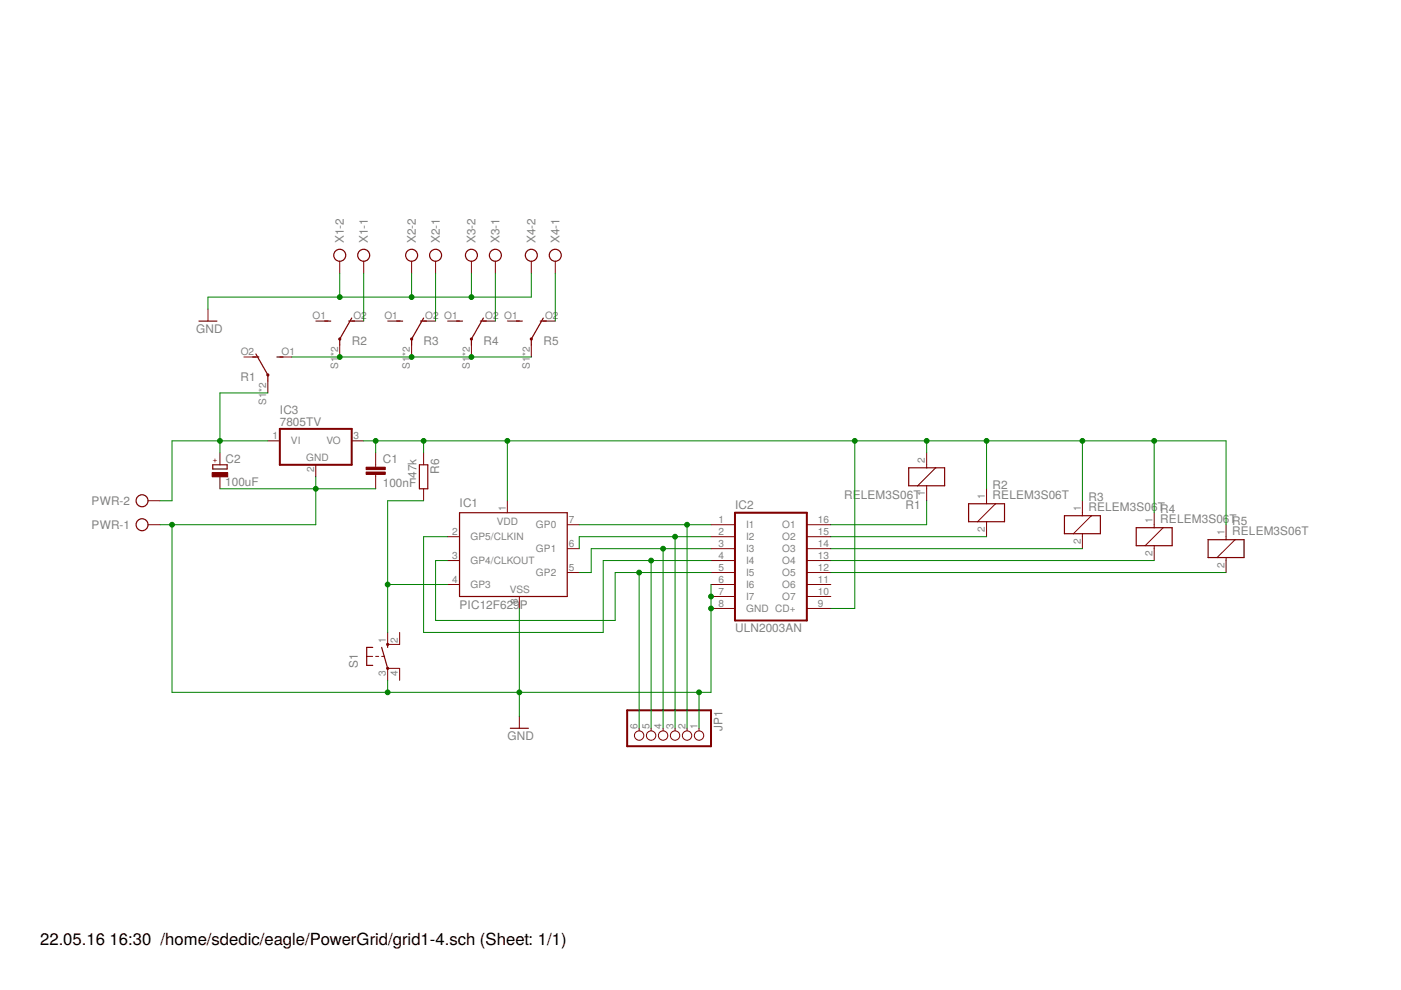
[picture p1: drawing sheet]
<svg xmlns="http://www.w3.org/2000/svg" width="297mm" height="210mm" viewBox="0 0 297 210" stroke-linecap="round" stroke-linejoin="round" font-family="sans-serif">
<g fill="none" stroke="#800000" stroke-width=".25">
<path d="M42.2 68.1h3.8M53.6 75.7h1.3M54.3 75.1l2.5 4.4v1.3M58.7 75.7h1.3M68.9 68.1h1.2M73.9 68.1h1.3M74.6 67.4l-2.6 4.5v1.3M84.1 68.1h1.3M89.2 68.1h1.2M89.8 67.4l-2.5 4.5v1.3M96.8 68.1h1.3M101.9 68.1h1.2"/>
<path d="M102.5 67.4l-2.6 4.5v1.3M109.5 68.1h1.2M114.6 68.1h1.2M115.2 67.4l-2.6 4.5v1.3M45.1 98.6h3.1v.8h-3.1zM88.9 98.6h1.8v5h-1.8zM192.7 99.2h7.6v3.8h-7.6zM97.4 108.7h22.9v17.8h-22.9zM205.4 106.8h7.6v3.8h-7.6zM225.7 109.3h7.6v3.9h-7.6zM240.9 111.9h7.6v3.8h-7.6zM256.1 114.4h7.7v3.8h-7.7z"/>
<path d="M79 137.3h-1.3v3.8h1.3M80.9 137.3l1.3 4.4M82.2 136.6v.7M108.2 154.4h3.8"/>
<circle cx="72" cy="54.1" r="1.27"/>
<circle cx="77.1" cy="54.1" r="1.27"/>
<circle cx="87.3" cy="54.1" r="1.27"/>
<circle cx="92.4" cy="54.1" r="1.27"/>
<circle cx="99.9" cy="54.1" r="1.27"/>
<circle cx="105" cy="54.1" r="1.27"/>
<circle cx="112.6" cy="54.1" r="1.27"/>
<circle cx="117.7" cy="54.1" r="1.27"/>
<circle cx="30.1" cy="106.2" r="1.27"/>
<circle cx="30.1" cy="111.3" r="1.27"/>
</g>
<g fill="none" stroke="#800000" stroke-width=".21">
<path d="M72 55.4v2.5M77.1 55.4v2.5M87.3 55.4v2.5M92.4 55.4v2.5M99.9 55.4v2.5M105 55.4v2.5M112.6 55.4v2.5M117.7 55.4v2.5M44.1 65.5v2.6M51.7 75.7h2.6M59.3 75.7h2.6M67 68.1h2.5"/>
<path d="M72 73.2v2.5M74.6 68.1h2.5M82.2 68.1h2.5M87.3 73.2v2.5M89.8 68.1h2.6M94.9 68.1h2.5M99.9 73.2v2.5M102.5 68.1h2.5M107.6 68.1h2.5M112.6 73.2v2.5M115.2 68.1h2.5M46.6 96v2.6"/>
<path d="M56.8 80.8v2.5M56.8 93.5h2.5M67 98.6v2.5M74.6 93.5h2.5M79.7 96v3.1M89.8 96v2.6M196.5 96v3.2M198.4 99.2l-3.8 3.8M31.4 111.3h2.5M31.4 106.2h2.5M46.6 101.1v2.5M79.7 100.6v3"/>
<path d="M89.8 103.6v2.6M94.9 113.8h2.5M94.9 118.9h2.5M107.6 106.2v2.5M120.3 111.3h2.5M120.3 116.3h2.5M150.7 113.8h5.1M150.7 111.3h5.1M150.7 118.9h5.1M150.7 116.3h5.1M171.1 113.8h5M171.1 111.3h5"/>
<path d="M171.1 118.9h5M171.1 116.3h5M196.5 103v3.2M209.2 103.6v3.2M209.2 110.6v3.2M211.1 106.8l-3.8 3.8M229.5 106.2v3.1M229.5 113.2v3.1M231.4 109.3l-3.8 3.9M244.7 108.7v3.2M244.7 115.7v3.2M246.6 111.9l-3.8 3.8"/>
<path d="M259.9 111.3v3.1M259.9 118.2v3.2M261.9 114.4l-3.9 3.8M77.7 139.2h1.3M79.7 139.2h.6M80.9 139.2h.7M82.2 134.1v2.5h2.5v-2.5M94.9 123.9h2.5M110.1 126.5v2.5M120.3 121.4h2.5M150.7 121.4h5.1M150.7 123.9h5.1"/>
<path d="M150.7 126.5h5.1M150.7 129h5.1M171.1 121.4h5M171.1 123.9h5M171.1 126.5h5M171.1 129h5M82.2 144.3v-2.6h2.5v2.6M110.1 151.9v2.5M135.5 154.4v.6M138 154.4v.6M140.6 154.4v.6M143.1 154.4v.6"/>
<path d="M145.7 154.4v.6M148.2 154.4v.6"/>
<circle cx="135.5" cy="156" r=".99"/>
<circle cx="138" cy="156" r=".99"/>
<circle cx="140.6" cy="156" r=".99"/>
<circle cx="143.1" cy="156" r=".99"/>
<circle cx="145.7" cy="156" r=".99"/>
<circle cx="148.2" cy="156" r=".99"/>
</g>
<g fill="none" stroke="#800000" stroke-width=".42">
<path d="M59.3 90.9h15.3v7.7h-15.3zM155.8 108.7h15.3v22.9h-15.3zM133 150.6h17.7v7.6h-17.7z"/>
<circle cx="56.8" cy="79.5" r=".13"/>
<circle cx="72" cy="71.9" r=".13"/>
<circle cx="87.3" cy="71.9" r=".13"/>
<circle cx="99.9" cy="71.9" r=".13"/>
<circle cx="112.6" cy="71.9" r=".13"/>
<circle cx="82.2" cy="136.6" r=".13"/>
<circle cx="82.2" cy="141.7" r=".13"/>
</g>
<g fill="#800000" stroke="#800000" stroke-width=".21">
<path d="M77.6 100.1h4.1v.5h-4.1z"/>
<path d="M77.6 99.1h4.1v.5h-4.1z"/>
<path d="M45 100.2h3.3v.9h-3.3z"/>
</g>
<g fill="none" stroke="#008000" stroke-width=".21">
<path d="M72 57.9v5.1M77.1 57.9v10.2M87.3 57.9v5.1M92.4 57.9v10.2M99.9 57.9v5.1M105 57.9v10.2M112.6 57.9v5.1h-68.5v2.5M117.7 57.9v10.2M61.9 75.7h50.7M56.8 93.5h-20.3v12.7h-2.6M56.8 83.3h-10.2v12.7M77.1 93.5h182.8v17.8"/>
<path d="M79.7 93.5v2.5M89.8 93.5v2.5M107.6 93.5v12.7M181.2 93.5v35.5h-5.1M196.5 93.5v2.5M209.2 93.5v10.1M229.5 93.5v12.7M244.7 93.5v15.2M36.5 111.3v35.5h114.2v-22.9M46.6 103.6h33.1M67 101.1v10.2h-33.1M89.8 106.2h-7.6v27.9"/>
<path d="M94.9 113.8h-5.1v20.3h38.1v-15.2h22.8M94.9 118.9h-2.5v12.7h38v-10.2h20.3M122.8 111.3h27.9M138 118.9v35.5M140.6 116.3v38.1M143.1 113.8v40.6M145.7 111.3v43.1M150.7 113.8h-27.9v2.5M150.7 116.3h-25.4v5.1h-2.5M176.1 113.8h33.1M176.1 116.3h53.4M176.1 118.9h68.6"/>
<path d="M196.5 106.2v5.1h-20.4M82.2 123.9h12.7M110.1 129v22.9M135.5 121.4v33M176.1 121.4h83.8M82.2 144.3v2.5M148.2 146.8v7.6"/>
</g>
<g fill="#008000" stroke="#008000" stroke-width=".21">
<circle cx="145.7" cy="111.3" r=".51"/>
<circle cx="143.1" cy="113.8" r=".51"/>
<circle cx="140.6" cy="116.3" r=".51"/>
<circle cx="138" cy="118.9" r=".51"/>
<circle cx="72" cy="75.7" r=".51"/>
<circle cx="87.3" cy="75.7" r=".51"/>
<circle cx="99.9" cy="75.7" r=".51"/>
<circle cx="110.1" cy="146.8" r=".51"/>
<circle cx="82.2" cy="146.8" r=".51"/>
<circle cx="67" cy="103.6" r=".51"/>
<circle cx="36.5" cy="111.3" r=".51"/>
<circle cx="150.7" cy="126.5" r=".51"/>
<circle cx="150.7" cy="129" r=".51"/>
<circle cx="148.2" cy="146.8" r=".51"/>
<circle cx="72" cy="63" r=".51"/>
<circle cx="87.3" cy="63" r=".51"/>
<circle cx="99.9" cy="63" r=".51"/>
<circle cx="82.2" cy="123.9" r=".51"/>
<circle cx="107.6" cy="93.5" r=".51"/>
<circle cx="209.2" cy="93.5" r=".51"/>
<circle cx="229.5" cy="93.5" r=".51"/>
<circle cx="244.7" cy="93.5" r=".51"/>
<circle cx="79.7" cy="93.5" r=".51"/>
<circle cx="89.8" cy="93.5" r=".51"/>
<circle cx="181.2" cy="93.5" r=".51"/>
<circle cx="196.5" cy="93.5" r=".51"/>
<circle cx="135.5" cy="121.4" r=".51"/>
<circle cx="46.6" cy="93.5" r=".51"/>
</g>
<g font-size="3.5">
<text x="8.5" y="200.4">22.05.16</text>
<text x="23.2" y="200.4">16:30 /home/sdedic/eagle/PowerGrid/grid1-4.sch (Sheet: 1/1)</text>
</g>
<g font-size="2.5" fill="#808080">
<text x="72.9" y="51.6" transform="rotate(-90 72.9 51.6)">X1-2</text>
<text x="78" y="51.6" transform="rotate(-90 78 51.6)">X1-1</text>
<text x="88.2" y="51.6" transform="rotate(-90 88.2 51.6)">X2-2</text>
<text x="93.2" y="51.6" transform="rotate(-90 93.2 51.6)">X2-1</text>
<text x="100.8" y="51.6" transform="rotate(-90 100.8 51.6)">X3-2</text>
<text x="105.9" y="51.6" transform="rotate(-90 105.9 51.6)">X3-1</text>
<text x="113.5" y="51.6" transform="rotate(-90 113.5 51.6)">X4-2</text>
<text x="118.6" y="51.6" transform="rotate(-90 118.6 51.6)">X4-1</text>
<text x="41.6" y="70.6">GND</text>
<text x="74.6" y="73.2">R2</text>
<text x="89.8" y="73.2">R3</text>
<text x="102.5" y="73.2">R4</text>
<text x="115.2" y="73.2">R5</text>
<text x="51" y="80.8">R1</text>
<text x="59.3" y="87.8">IC3</text>
<text x="59.3" y="90.3">7805TV</text>
<text x="47.8" y="98.1">C2</text>
<text x="81.2" y="98.2">C1</text>
<text x="88.3" y="101.3" transform="rotate(-90 88.3 101.3)">47k</text>
<text x="93.1" y="100.5" transform="rotate(-90 93.1 100.5)">R6</text>
<text x="19.4" y="107.1">PWR-2</text>
<text x="47.8" y="103.1">100uF</text>
<text x="81.2" y="103.2">100nF</text>
<text x="97.4" y="107.4">IC1</text>
<text x="155.8" y="107.9">IC2</text>
<text x="179" y="105.8">RELEM3S06T</text>
<text x="192" y="107.9">R1</text>
<text x="210.4" y="105.8">RELEM3S06T</text>
<text x="210.4" y="103.6">R2</text>
<text x="230.8" y="106.2">R3</text>
<text x="19.4" y="112.1">PWR-1</text>
<text x="230.8" y="108.3">RELEM3S06</text>
<text x="245.5" y="108.3">TR4</text>
<text x="246" y="110.9">RELEM3S06</text>
<text x="260.7" y="110.9">TR5</text>
<text x="261.2" y="113.4">RELEM3S06T</text>
<text x="97.4" y="129">PIC12F629</text>
<text x="110.2" y="129">P</text>
<text x="155.8" y="134.1">ULN2003AN</text>
<text x="75.8" y="141.7" transform="rotate(-90 75.8 141.7)">S1</text>
<text x="153.2" y="155" transform="rotate(-90 153.2 155)">JP1</text>
<text x="107.6" y="156.9">GND</text>
</g>
<g font-size="2.1" fill="#808080">
<text x="66.3" y="67.7">O1</text>
<text x="74.9" y="67.7">O2</text>
<text x="81.5" y="67.7">O1</text>
<text x="90.2" y="67.7">O2 O1</text>
<text x="102.9" y="67.7">O2 O1</text>
<text x="115.6" y="67.7">O2</text>
<text x="51" y="75.3">O2</text>
<text x="59.7" y="75.3">O1</text>
<text x="71.7" y="75.5" transform="rotate(-90 71.7 75.5)">*2</text>
<text x="86.9" y="75.5" transform="rotate(-90 86.9 75.5)">*2</text>
<text x="99.6" y="75.5" transform="rotate(-90 99.6 75.5)">*2</text>
<text x="112.3" y="75.5" transform="rotate(-90 112.3 75.5)">*2</text>
<text x="56.4" y="83.2" transform="rotate(-90 56.4 83.2)">*2</text>
<text x="71.7" y="78.2" transform="rotate(-90 71.7 78.2)">S1</text>
<text x="86.9" y="78.2" transform="rotate(-90 86.9 78.2)">S1</text>
<text x="99.6" y="78.2" transform="rotate(-90 99.6 78.2)">S1</text>
<text x="112.3" y="78.2" transform="rotate(-90 112.3 78.2)">S1</text>
<text x="56.4" y="85.8" transform="rotate(-90 56.4 85.8)">S1</text>
<text x="57.8" y="93.1">1</text>
<text x="61.7" y="94.2">VI</text>
<text x="69.2" y="94.2">VO</text>
<text x="74.9" y="93.1">3</text>
<text x="64.9" y="97.8">GND</text>
<text x="66.6" y="100.1" transform="rotate(-90 66.6 100.1)">2</text>
<text x="196.1" y="98.2" transform="rotate(-90 196.1 98.2)">2</text>
<text x="196.1" y="105.2" transform="rotate(-90 196.1 105.2)">1</text>
<text x="208.8" y="105.8" transform="rotate(-90 208.8 105.8)">1</text>
<text x="95.9" y="113.4">2</text>
<text x="105.3" y="111.2">VDD</text>
<text x="107.2" y="108.3" transform="rotate(-90 107.2 108.3)">1</text>
<text x="113.6" y="112">GP0</text>
<text x="120.6" y="110.9">7</text>
<text x="152.3" y="110.9">1</text>
<text x="152.3" y="113.4">2</text>
<text x="158.2" y="112">I1</text>
<text x="165.9" y="112">O1</text>
<text x="173.4" y="110.9">16</text>
<text x="173.4" y="113.4">15</text>
<text x="208.8" y="112.8" transform="rotate(-90 208.8 112.8)">2</text>
<text x="229.1" y="108.3" transform="rotate(-90 229.1 108.3)">1</text>
<text x="244.4" y="110.9" transform="rotate(-90 244.4 110.9)">1</text>
<text x="259.6" y="113.4" transform="rotate(-90 259.6 113.4)">1</text>
<text x="95.9" y="118.5">3</text>
<text x="99.8" y="114.5">GP5/CLKIN</text>
<text x="99.8" y="119.6">GP4/CLKOUT</text>
<text x="113.6" y="117.1">GP1</text>
<text x="120.6" y="116">6</text>
<text x="152.3" y="116">3</text>
<text x="152.3" y="118.5">4</text>
<text x="158.2" y="114.5">I2</text>
<text x="158.2" y="117.1">I3</text>
<text x="158.2" y="119.6">I4</text>
<text x="165.9" y="114.5">O2</text>
<text x="165.9" y="117.1">O3</text>
<text x="165.9" y="119.6">O4</text>
<text x="173.4" y="116">14</text>
<text x="173.4" y="118.5">13</text>
<text x="229.1" y="115.3" transform="rotate(-90 229.1 115.3)">2</text>
<text x="244.4" y="117.9" transform="rotate(-90 244.4 117.9)">2</text>
<text x="95.9" y="123.6">4</text>
<text x="99.8" y="124.7">GP3</text>
<text x="108.1" y="125.7">VSS</text>
<text x="113.6" y="122.2">GP2</text>
<text x="120.6" y="121">5</text>
<text x="152.3" y="121">5</text>
<text x="152.3" y="123.6">6</text>
<text x="158.2" y="122.2">I5</text>
<text x="158.2" y="124.7">I6</text>
<text x="165.9" y="122.2">O5</text>
<text x="165.9" y="124.7">O6</text>
<text x="173.4" y="121">12</text>
<text x="173.4" y="123.6">11</text>
<text x="259.6" y="120.4" transform="rotate(-90 259.6 120.4)">2</text>
<text x="109.8" y="128" transform="rotate(-90 109.8 128)">8</text>
<text x="152.3" y="126.1">7</text>
<text x="152.3" y="128.7">8</text>
<text x="158.2" y="127.2">I7</text>
<text x="158.2" y="129.8">GND CD+</text>
<text x="165.9" y="127.2">O7</text>
<text x="173.4" y="126.1">10</text>
<text x="173.4" y="128.7">9</text>
<text x="81.8" y="136.3" transform="rotate(-90 81.8 136.3)">1</text>
<text x="84.4" y="136.3" transform="rotate(-90 84.4 136.3)">2</text>
<text x="81.8" y="143.3" transform="rotate(-90 81.8 143.3)">3</text>
<text x="84.4" y="143.3" transform="rotate(-90 84.4 143.3)">4</text>
<text x="135.2" y="154.6" transform="rotate(-90 135.2 154.6)">6</text>
<text x="137.7" y="154.6" transform="rotate(-90 137.7 154.6)">5</text>
<text x="140.2" y="154.6" transform="rotate(-90 140.2 154.6)">4</text>
<text x="142.8" y="154.6" transform="rotate(-90 142.8 154.6)">3</text>
<text x="145.3" y="154.6" transform="rotate(-90 145.3 154.6)">2</text>
<text x="147.9" y="154.6" transform="rotate(-90 147.9 154.6)">1</text>
</g>
<text font-size="1.8" fill="#800000" x="46" y="98.1" transform="rotate(-90 46 98.1)">+</text>
</svg>
